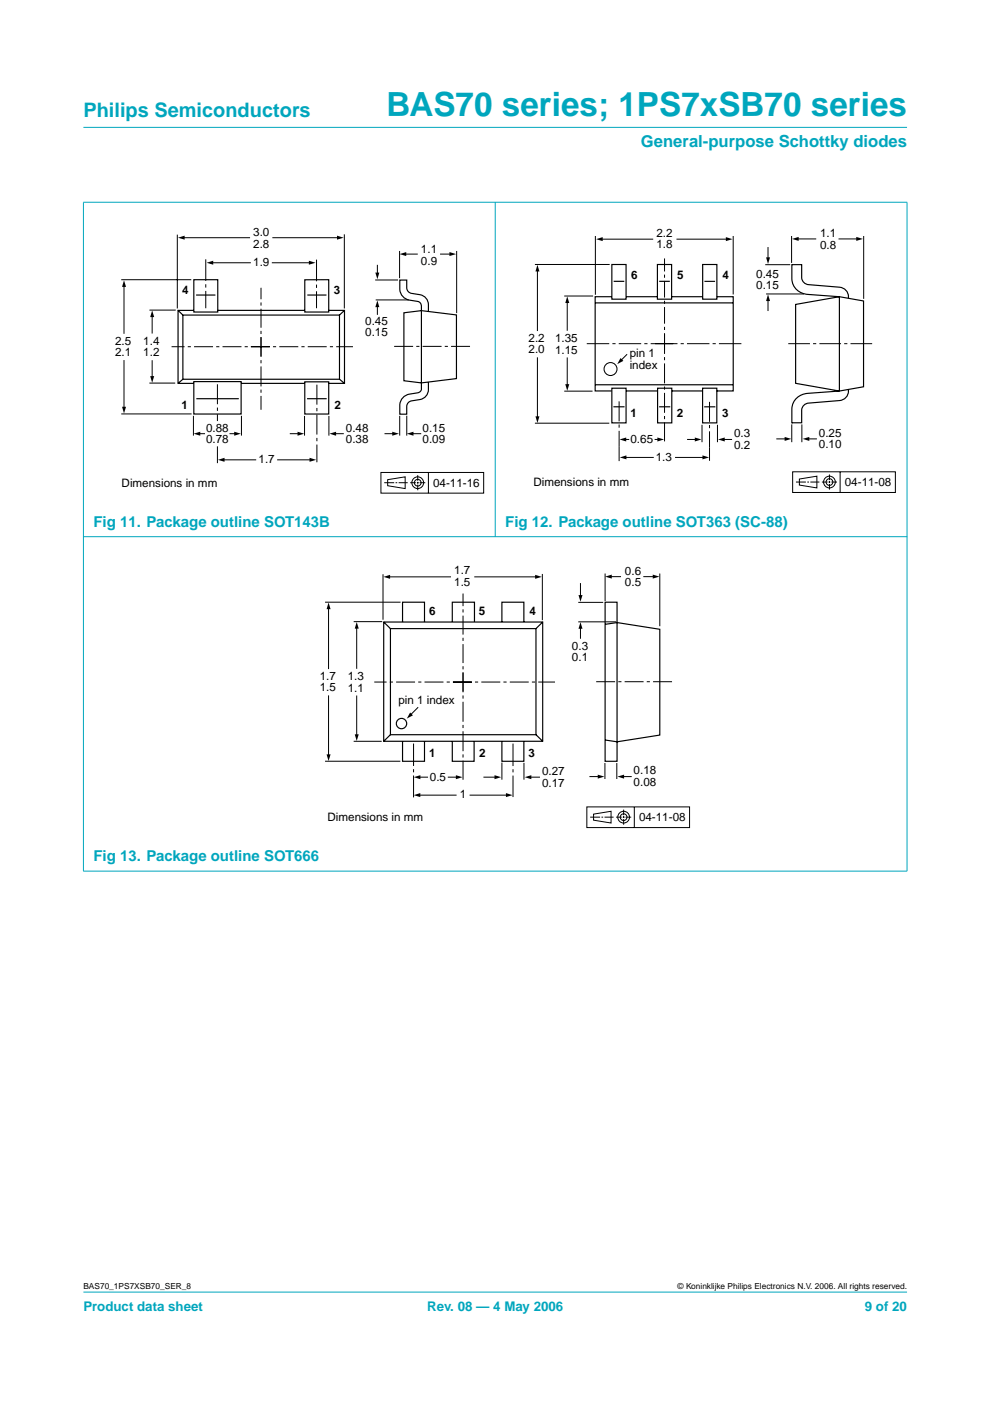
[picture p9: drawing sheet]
<svg xmlns="http://www.w3.org/2000/svg" width="210mm" height="297mm" viewBox="0 0 210 297" stroke-linecap="round" stroke-linejoin="round" font-family="sans-serif">
<g fill="#00a6bd" stroke="#00a6bd" stroke-width=".21">
<path d="M17.7 273.9h174.6z"/>
<path d="M17.7 27h174.6z"/>
<path d="M17.7 42.9v141.8z"/>
<path d="M105 42.8v71z"/>
<path d="M192.3 42.9v141.8z"/>
<path d="M17.6 42.9h174.8z"/>
<path d="M17.6 113.8h174.8z"/>
<path d="M17.6 184.7h174.8z"/>
</g>
<path d="M19.8 47.4h83.1v57.5h-83.1zM107.1 47.3h83.1v57.5h-83.1zM63.5 118.3h83.1v57.5h-83.1z" fill="none" stroke="#fff" stroke-width=".21"/>
<g fill="none" stroke="#000" stroke-width=".21">
<path d="M25.7 59.3h14.9M37.6 49.7v15.7M38.8 50.4h14.2M44.9 55.7h8.3M57.6 55.7h8.2M57.7 50.4h14M73 49.7v15.7M79.5 59.4h4.9M80 56.1v2M84.7 53.2v5.8M85.8 53.9h2.8M93.3 53.9h2.3"/>
<path d="M96.8 53.2v13.2M113.4 56.1h15.9M113.9 57.3v12.9M126.2 50v12.5M127.4 50.7h11.1M143.4 50.7h10.8M155.5 50v12.4M162.2 56.1h5.3M162.8 52.4v2.4M167.8 50v5.7M169 50.7h4.1M177.8 50.7h4"/>
<path d="M183.1 50v13.4M26.3 60.5v10.3M26.3 76.3v10.2M31.7 65.7h5.6M32.3 66.9v3.8M32.3 76.4v3.6M79.7 63.6h7M80 64.8v2M113.9 75.8v12.8M119.6 62.8h6.2M120.3 64v6.1M120.3 75.8v5.9"/>
<path d="M133 75.1l-1.3 1.3M162.4 62.3h8.1M162.8 63.5v2.4M25.7 87.8h14.9M31.7 81.2h5.4M41 88.2v4.2M42.2 92h1.3M46.1 94.6v3.6M47.3 97.5h7M48.7 92h1.2M51.2 88.2v4.2M58.8 97.5h7.1"/>
<path d="M61.4 92h2M64.6 88.2v4.2M69.7 88.2v4.2M71 92h1.9M81.5 92h2M84.7 88.2v4.2M86.2 88.1v4.3M87.4 92h1.9M113.4 89.7h15.8M119.6 82.9h6M131.3 94.6v3.2M132.5 97h6.1"/>
<path d="M132.5 93.2h.9M138.8 93.2h.9M143.1 97h6.1M145.7 93.2h1.9M148.8 90.1v3.7M150.4 94.9v2.8M152.1 90.1v3.7M153.4 93.2h1.8M164.6 93.1h2M167.9 90v3.8M170 90v3.8M171.3 93.1h1.9"/>
<path d="M80.8 100.2h21.7v4.4h-21.7zM81.5 102.3h2.1M82.2 101.7l3.7-.6v2.5l-3.7-.6zM83.9 102.3h.3M84.5 102.3h1.9M87 102.3h1.2M88.4 102.3h.3M88.6 100.7v1.2M88.6 102.2v.3M88.6 102.8v1.1M89 102.3h1.2M90.8 100.2v4.4"/>
<path d="M168.1 100h21.7v4.4h-21.7zM168.8 102.2h2.1M169.5 101.6l3.7-.6v2.4l-3.7-.6zM171.2 102.2h.3M171.8 102.2h1.9M174.3 102.2h1.2M175.7 102.2h.3M175.9 100.6v1.2M175.9 102v.4M175.9 102.6v1.2M176.3 102.2h1.2M178.1 100v4.4"/>
<path d="M68.9 127.7h16M69.7 128.9v13M75 131.8h6M75.6 133v8.8M81.2 121.8v9.6M82.4 122.3h13.2M100.6 122.3h13.1M115 121.7v9.8M122.6 131.8h8.1M122.6 127.7h5.3M123.1 123.6v2.8M123.1 133v2.4"/>
<path d="M128.3 121.6v5.8M129.4 122.3h2.3M136.4 122.3h2.3M139.9 121.6v11.2M69.7 147.4v12.8M75 157.2h5.9M75.6 147.5v8.5M88.7 149.9l-1.7 1.7M68.9 161.4h16M88.8 168.6h8M88.9 164.8h1.9M94.9 164.8h2"/>
<path d="M99.6 168.6h8M102.5 164.8h2.6M106.4 161.7v3.6M111.1 161.7v3.6M112.4 164.8h2.1M124.4 171.1h21.8v4.4h-21.8zM125 164.7h2M125.1 173.3h2.1M125.9 172.6l3.7-.6v2.5l-3.7-.6zM127.5 173.3h.4M128.2 173.3h1.9M128.3 161.8v3.4"/>
<path d="M130.6 173.3h1.2M130.8 161.8v3.4M132 164.7h1.9M132 173.3h.4M132.2 171.7v1.1M132.2 173.1v.3M132.2 173.7v1.2M132.6 173.3h1.2M134.5 171.1v4.4"/>
<circle cx="88.6" cy="102.3" r=".71"/>
<circle cx="88.6" cy="102.3" r="1.24"/>
<circle cx="175.9" cy="102.2" r=".71"/>
<circle cx="175.9" cy="102.2" r="1.24"/>
<circle cx="132.2" cy="173.3" r=".71"/>
<circle cx="132.2" cy="173.3" r="1.24"/>
</g>
<g fill="#000">
<path d="M37.7 50.4l1.4-.4v.8zM43.8 55.7l1.4-.4v.8zM65.5 55.3l1.4 .4-1.4 .4zM71.5 50l1.4 .4-1.4 .4zM79.6 57.8h.8l-.4 1.4zM84.7 53.9l1.4-.5v.9zM95.3 53.4l1.4 .5-1.4 .4zM113.9 56.1l.5 1.5h-.9zM126.4 50.7l1.4-.4v.8zM153.9 50.3l1.4 .4-1.4 .4zM162.4 54.6h.9l-.5 1.4zM167.9 50.7l1.4-.5v.9z"/>
<path d="M181.5 50.2l1.5 .5-1.5 .4zM26.3 59.4l.4 1.4h-.8zM32.3 65.8l.4 1.4h-.9zM31.8 79.7h.9l-.4 1.5zM80 63.7l.4 1.4h-.8zM120.3 62.8l.4 1.4h-.8zM131.6 75.9l.6 .6-1.3 .7zM162.8 62.4l.5 1.4h-.9zM25.9 86.2h.8l-.4 1.5zM41 92l1.5-.5v.9zM46.2 97.5l1.4-.4v.8zM49.7 91.5l1.4 .5-1.4 .4z"/>
<path d="M63.1 91.5l1.4 .5-1.4 .4zM65.6 97.1l1.4 .4-1.4 .4zM69.8 92l1.5-.5v.9zM83.2 91.5l1.4 .5-1.4 .4zM86.3 92l1.4-.5v.9zM113.5 88.3h.9l-.5 1.4zM119.9 81.4h.8l-.4 1.5zM131.4 93.2l1.4-.4v.8zM131.4 97l1.4-.4v.8zM139.4 92.8l1.4 .4-1.4 .4zM147.3 92.8l1.4 .4-1.4 .4zM148.9 96.6l1.4 .4-1.4 .4z"/>
<path d="M152.2 93.2l1.5-.4v.8zM166.4 92.6l1.4 .5-1.4 .4zM170.2 93.1l1.4-.5v.9zM69.7 127.7l.4 1.5h-.9zM75.6 131.9l.5 1.4h-.9zM81.3 122.3l1.4-.4v.8zM113.5 121.9l1.4 .4-1.4 .4zM122.7 126.2h.8l-.4 1.4zM123.1 131.9l.4 1.4h-.8zM128.3 122.3l1.4-.5v.9zM138.4 121.8l1.4 .5-1.4 .4zM69.2 159.9h.9l-.4 1.5z"/>
<path d="M75.2 155.7h.9l-.5 1.4zM87 151.1l.6 .6-1.3 .7zM87.7 168.6l1.4-.4v.8zM87.7 164.8l1.4-.4v.8zM96.7 164.4l1.4 .4-1.4 .4zM104.8 164.4l1.5 .4-1.5 .4zM107.3 168.2l1.4 .4-1.4 .4zM111.2 164.8l1.5-.4v.8zM126.7 164.2l1.4 .5-1.4 .4zM130.9 164.7l1.4-.5v.9z"/>
</g>
<path d="M53.2 73.5h21.6M55.3 75.5v-14.5M57.2 73.5h-20.8M99.7 73.4h-16.6M96 144.6h21.7M98.2 146.6v-20.8M100.1 144.6h-20.7M142.5 144.5h-16.5" fill="none" stroke="#000" stroke-width=".21" stroke-dasharray="4 .7 .7 .7" stroke-linecap="butt"/>
<path d="M55.3 71.5v15.4M140.9 70.8v22.8M46.1 81.5v7.8M67.2 81.6v16.4M131.3 85.1v9.5M150.4 85.2v9.7M98.2 142.5v22.8" fill="none" stroke="#000" stroke-width=".21" stroke-dasharray="4.2 .7 .7 .7" stroke-linecap="butt"/>
<path d="M43.6 55v10.3M67.1 55v10.3M184.9 72.9h-18.1" fill="none" stroke="#000" stroke-width=".21" stroke-dasharray="4.6 .7 .7 .7" stroke-linecap="butt"/>
<g fill="none" stroke="#000" stroke-width=".25">
<path d="M41.1 59.3h5.1v6.9h-5.1zM64.6 59.3h5.1v6.9h-5.1zM129.7 56.1h3v7.3h-3zM130.1 59.6h2.3M139.4 56.1h3v7.3h-3zM139.8 59.6h2.2M149 56.1h3v7.3h-3zM149.4 59.7h2.2M37.8 65.8l1 1M38.8 66.8h33.2v13.6h-33.2zM41.1 65.8h-3.3v15.5h3.3M41.6 62.6h4.1"/>
<path d="M46.2 65.8h18.4M65.2 62.6h4M69.7 65.8h3.3v15.5h-3.3M73 65.8l-1 1M85.6 66.3l3.7-.4 7.5 .9v13.5l-7.5 .9-3.7-.5zM90.8 66a3.1 3.1 0 0 0-.8-3.1l-1-.4-1.7-.3a1.22 1.22 0 0 1-1.1-1.1v-1.7h-1.4a3.6 3.6 0 0 0 1 3.8 8 8 0 0 0 3.1 .8l.4 .6v.4v17.5a.9 .9 0 0 1-.7 .8 3.7 3.7 0 0 0-3.5 1.5l-.3 1v2h1.4v-1.7a1.22 1.22 0 0 1 1.1-1.1 3.4 3.4 0 0 0 3.3-1.4l.2-1v-1.6M126.2 64.2h29.2M129.7 62.9h-3.5v20h3.4M132.7 62.9h6.7M142.4 62.9h6.6M152 62.9h3.5v20h-3.5M168.7 64.5l9.3-1.6 5.1 .9v18.2l-5.1 .9-9.3-1.6z"/>
<path d="M179.9 63.1a2.04 2.04 0 0 0-1.9-2.2l-6.6-.5a1.59 1.59 0 0 1-1.4-1.5v-2.8h-2.1v3a3.5 3.5 0 0 0 3.4 3.3l6.7 .5v20l-6.7 .5a3.5 3.5 0 0 0-3.4 3.3v2.9h2.1v-2.7a1.59 1.59 0 0 1 1.4-1.4l6.6-.6a2.04 2.04 0 0 0 1.9-2.2M38.8 80.4l-1 .9M41.1 80.9h10v6.9h-10zM41.6 84.5h9M51.1 81.3h13.5M64.6 81h5.1v6.8h-5.1zM65.1 84.5h4.2M72 80.4l1 .9M126.2 81.6h29.2M129.7 82.3h3v7.4h-3zM130.1 86.2h2.3M132.8 82.9h6.6"/>
<path d="M139.4 82.3h3v7.4h-3zM139.7 86.2h2.4M142.5 82.9h6.5M149 82.3h3v7.4h-3zM149.3 86.3h2.4M167.9 89.6h.1M81.4 131.9h33.7v25.3h-33.7zM81.4 131.9l1.4 1.4M82.8 133.3h30.8v22.5h-30.8zM85.3 131.9v-4.2h4.7v4.2M100.6 131.8v-4.1h-4.7v4.1M106.4 131.9v-4.2h4.7v4.2"/>
<path d="M115.1 131.9l-1.5 1.4M128.3 127.7h2.5v33.7h-2.5zM128.3 132.4l2.5-.4 9.1 1.4v22.5l-9.1 1.4-2.5-.4M82.8 155.8l-1.4 1.4M85.3 157.2v4.2h4.7v-4.2M95.9 157.2v4.2h4.6v-4.2M106.4 157.2v4.2h4.7v-4.2M113.6 155.8l1.5 1.4"/>
<circle cx="85.1" cy="153.4" r="1.1"/>
</g>
<path d="M138.9 72.9h18.6M142.7 72.9h-18.4M87.7 157.6v11.5M108.8 157.7v11.3" fill="none" stroke="#000" stroke-width=".21" stroke-dasharray="4.8 .7 .7 .7" stroke-linecap="butt"/>
<path d="M140.9 74.2v-19.4" fill="none" stroke="#000" stroke-width=".21" stroke-dasharray="3.5 .7 .7 .7" stroke-linecap="butt"/>
<circle cx="129.4" cy="78.2" r="1.37" fill="none" stroke="#000" stroke-width=".22"/>
<text font-size="7.1" fill="#00a6bd" x="81.9" y="24.7">BAS70 series; 1PS7xSB70 series</text>
<text font-size="4.2" fill="#00a6bd" x="17.7" y="24.9">Philips Semiconductors</text>
<text font-size="3.5" fill="#00a6bd" x="135.9" y="31.1">General-purpose Schottky diodes</text>
<g font-size="3.2" fill="#00a6bd">
<text x="19.8" y="111.7">Fig 11. Package outline SOT143B</text>
<text x="107.1" y="111.7">Fig 12. Package outline SOT363 (SC-88)</text>
<text x="19.8" y="182.6">Fig 13. Package outline SOT666</text>
</g>
<g font-size="2.8" fill="#00a6bd">
<text x="17.7" y="278">Product data sheet</text>
<text x="90.6" y="278">Rev. 08 — 4 May 2006</text>
<text x="183.4" y="278">9 of 20</text>
</g>
<g font-size="2.5">
<text x="53.7" y="50.1">3.0</text>
<text x="53.7" y="52.6">2.8</text>
<text x="89.3" y="53.6">1.1</text>
<text x="139.2" y="50.2">2.2</text>
<text x="139.2" y="52.7">1.8</text>
<text x="173.9" y="50.2">1.1</text>
<text x="173.9" y="52.7">0.8</text>
<text x="53.7" y="56.4">1.9</text>
<text x="89.3" y="56.1">0.9</text>
<text x="133.8" y="59.2">6</text>
<text x="143.6" y="59.2">5</text>
<text x="153.2" y="59.2">4</text>
<text x="160.3" y="58.9">0.45</text>
<text x="38.6" y="62.4">4</text>
<text x="70.8" y="62.4">3</text>
<text x="160.3" y="61.3">0.15</text>
<text x="77.4" y="68.8">0.45</text>
<text x="77.4" y="71.3">0.15</text>
<text x="24.4" y="73">2.5</text>
<text x="24.4" y="75.5">2.1</text>
<text x="30.4" y="73.1">1.4</text>
<text x="30.4" y="75.5">1.2</text>
<text x="112.1" y="72.5">2.2</text>
<text x="112.1" y="74.9">2.0</text>
<text x="117.7" y="72.5">1.35</text>
<text x="117.7" y="75">1.15</text>
<text x="133.5" y="75.7">pin 1</text>
<text x="133.5" y="78.3">index</text>
<text x="38.5" y="86.7">1</text>
<text x="70.9" y="86.7">2</text>
<text x="133.7" y="88.5">1</text>
<text x="143.5" y="88.5">2</text>
<text x="153.1" y="88.5">3</text>
<text x="43.7" y="91.5">0.88</text>
<text x="43.7" y="94">0.78</text>
<text x="73.3" y="91.5">0.48</text>
<text x="73.3" y="94">0.38</text>
<text x="89.6" y="91.5">0.15</text>
<text x="89.6" y="94">0.09</text>
<text x="133.7" y="94">0.65</text>
<text x="155.6" y="92.7">0.3</text>
<text x="155.6" y="95.2">0.2</text>
<text x="173.6" y="92.6">0.25</text>
<text x="173.6" y="95.1">0.10</text>
<text x="54.8" y="98.2">1.7</text>
<text x="139.1" y="97.7">1.3</text>
<text x="25.8" y="103.2">Dimensions in mm</text>
<text x="91.8" y="103.2">04-11-16</text>
<text x="113.1" y="103.1">Dimensions in mm</text>
<text x="179.1" y="103.1">04-11-08</text>
<text x="96.3" y="121.8">1.7</text>
<text x="96.3" y="124.3">1.5</text>
<text x="132.5" y="121.8">0.6</text>
<text x="132.5" y="124.3">0.5</text>
<text x="91" y="130.4">6</text>
<text x="101.5" y="130.4">5</text>
<text x="112.3" y="130.4">4</text>
<text x="121.3" y="137.7">0.3</text>
<text x="121.3" y="140.2">0.1</text>
<text x="67.8" y="144.1">1.7</text>
<text x="67.8" y="146.6">1.5</text>
<text x="73.8" y="144.2">1.3</text>
<text x="73.8" y="146.6">1.1</text>
<text x="84.5" y="149.3">pin 1 index</text>
<text x="91" y="160.5">1</text>
<text x="101.6" y="160.5">2</text>
<text x="112.1" y="160.5">3</text>
<text x="91.2" y="165.6">0.5</text>
<text x="114.9" y="164.3">0.27</text>
<text x="114.9" y="166.8">0.17</text>
<text x="134.4" y="164.2">0.18</text>
<text x="134.4" y="166.7">0.08</text>
<text x="97.5" y="169.2">1</text>
<text x="69.4" y="174.2">Dimensions in mm</text>
<text x="135.5" y="174.2">04-11-08</text>
</g>
<g font-size="1.8">
<text x="17.7" y="273.4">BAS70_1PS7XSB70_SER_8</text>
<text x="143.7" y="273.4">© Koninklijke Philips Electronics N.V. 2006. All rights reserved.</text>
</g>
</svg>
